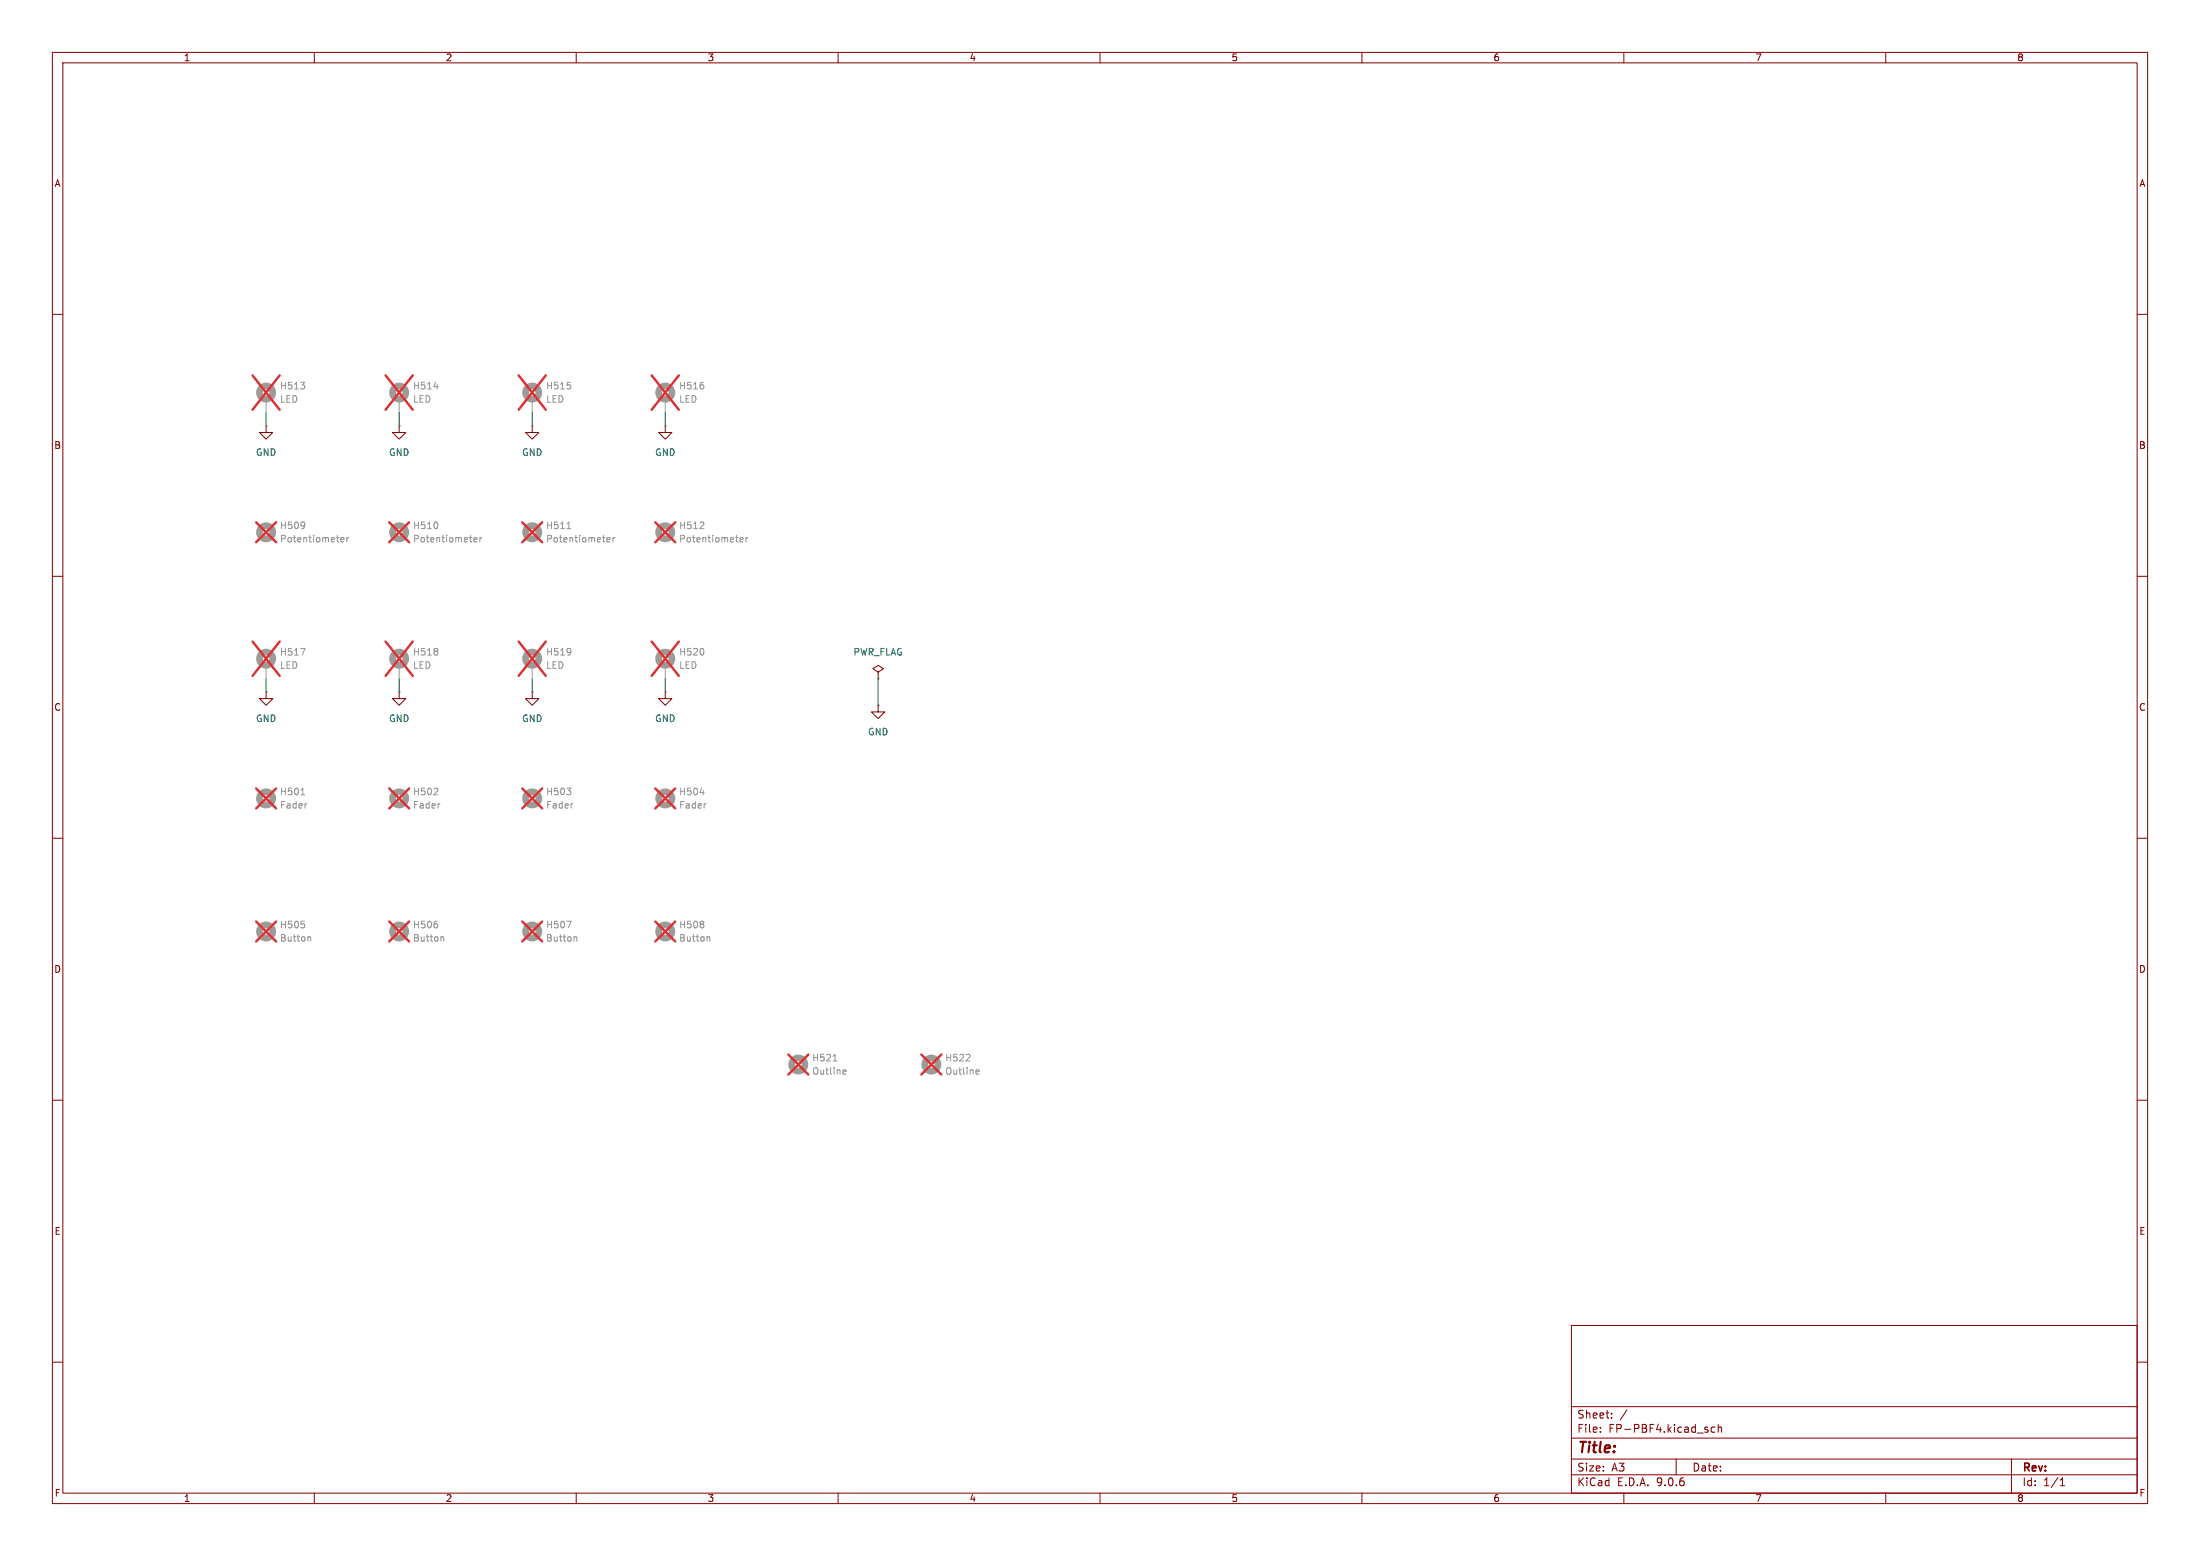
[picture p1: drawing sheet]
<svg xmlns="http://www.w3.org/2000/svg" width="420mm" height="297mm" viewBox="0 0 420 297" stroke-linecap="round" stroke-linejoin="round" font-family="sans-serif">
<g fill="none" stroke="#840000" stroke-width=".19">
<path d="M10 10h400v277h-400zM12 12h396v273h-396zM60 10v2M110 10v2M160 10v2M210 10v2M260 10v2M310 10v2M360 10v2M10 60h2M408 60h2M50.8 81.3v1.3h1.3l-1.3 1.2-1.3-1.2h1.3"/>
<path d="M50.8 81.3h.1M76.2 81.3v1.3h1.3l-1.3 1.2-1.3-1.2h1.3M76.2 81.3h.1M101.6 81.3v1.3h1.3l-1.3 1.2-1.3-1.2h1.3M101.6 81.3h.1M127 81.3v1.3h1.3l-1.3 1.2-1.3-1.2h1.3M127 81.3h.1M10 110h2M408 110h2M50.8 132.1v1.3h1.3l-1.3 1.2-1.3-1.2h1.3M50.8 132.1h.1M76.2 132.1v1.3h1.3l-1.3 1.2-1.3-1.2h1.3"/>
<path d="M76.2 132.1h.1M101.6 132.1v1.3h1.3l-1.3 1.2-1.3-1.2h1.3M101.6 132.1h.1M127 132.1v1.3h1.3l-1.3 1.2-1.3-1.2h1.3M127 132.1h.1M167.6 128.3l1.1-.7-1.1-.6-1 .6 1 .7v1.2M167.6 129.5h.1M167.6 134.6v1.3h1.3l-1.3 1.3-1.2-1.3h1.2M167.6 134.6h.1M10 160h2M408 160h2M10 210h2"/>
<path d="M408 210h2M300 253h108v32h-108zM10 260h2M300 278.5h108M300 274.5h108M300 268.5h108M305.5 273.2v.2M305.5 272.5v.1M307.7 270.5v.2M307.7 269.8v.1M310.6 269.1l-1.3 1.9M320 278.5v3"/>
<path d="M327.4 272.5l-.5-.1-.2 .3 .1 .6h.6M328 272.5l.2-.1 .4 .1 .1 .9M328 271.9v1.5M384 278.5v6.5M408 260h2M60 285v2M110 285v2M160 285v2M210 285v2M260 285v2M300 281.5h108M310 285v2"/>
<path d="M360 285v2M393.3 283.6h.9M393.3 282.5l.4-.4v1.5"/>
</g>
<g fill="none" stroke="#9c9b98" stroke-width="1.3">
<circle cx="50.8" cy="74.9" r="1.27"/>
<circle cx="76.2" cy="74.9" r="1.27"/>
<circle cx="101.6" cy="74.9" r="1.27"/>
<circle cx="127" cy="74.9" r="1.27"/>
<circle cx="50.8" cy="101.6" r="1.27"/>
<circle cx="76.2" cy="101.6" r="1.27"/>
<circle cx="101.6" cy="101.6" r="1.27"/>
<circle cx="127" cy="101.6" r="1.27"/>
<circle cx="50.8" cy="125.7" r="1.27"/>
<circle cx="76.2" cy="125.7" r="1.27"/>
<circle cx="101.6" cy="125.7" r="1.27"/>
<circle cx="127" cy="125.7" r="1.27"/>
<circle cx="50.8" cy="152.4" r="1.27"/>
<circle cx="76.2" cy="152.4" r="1.27"/>
<circle cx="101.6" cy="152.4" r="1.27"/>
<circle cx="127" cy="152.4" r="1.27"/>
<circle cx="50.8" cy="177.8" r="1.27"/>
<circle cx="76.2" cy="177.8" r="1.27"/>
<circle cx="101.6" cy="177.8" r="1.27"/>
<circle cx="127" cy="177.8" r="1.27"/>
<circle cx="152.4" cy="203.2" r="1.27"/>
<circle cx="177.8" cy="203.2" r="1.27"/>
</g>
<g fill="none" stroke="#939391" stroke-width=".19">
<path d="M57.4 73h.8l-.5 .5M58.1 73.6v.5M82.8 73.8h.8M108.9 73.6v.5M134.3 73.6v.5M58.1 99.8v.8M83.5 99.9v.8M134.3 99.8v.4M58.2 100.2l-.1 .1M65.1 103l.6-.1-.1-.2-.4-.1-.1 .2v.6h.5M66.2 102.6v.8M66.6 102.6l-.4 .2"/>
<path d="M90.5 103l.6-.1-.1-.2-.4-.1-.1 .2v.6h.5M91.6 102.6v.8M92 102.6l-.4 .2M108.2 100.9h.8M115.9 103l.6-.1-.1-.2-.4-.1-.1 .2v.6h.5M117 102.6v.8M117.4 102.6l-.4 .2M133.6 100.9h.8M141.3 103l.6-.1-.1-.2-.4-.1-.1 .2v.6h.5M142.4 102.6v.8M142.8 102.6l-.4 .2M57.4 123.8h.8l-.5 1.2"/>
<path d="M83.5 123.9v.3M83.5 124.4v.5M108.9 123.9v.8M109 124.3l-.1 .1M134.3 124v.8M57.4 151.7h.8M58.5 153.4h.1M82.8 151.7h.8M83.5 150.6v.4M83.9 153.4h.1M108.2 150.4h.8l-.5 .5M108.9 151v.6"/>
<path d="M109.3 153.4h.1M133.6 151.3h.8M134.7 153.4h.1M58.1 176.4v.6M59 178.8l.3 .2v.6M83.5 176.4v.6M84.4 178.8l.3 .2v.6M108.2 175.8h.8l-.5 1.3M109.8 178.8l.3 .2v.6M134.3 176v.3M134.3 176.5v.5M135.2 178.8l.3 .2v.6"/>
<path d="M159 202.5h.8M161.1 204.2l.4 .1v.2l-.6 .1M161.5 205h-.4M184.4 202.5h.8M185.1 201.4v.4M186.5 204.2l.4 .1v.2l-.6 .1M186.9 205h-.4"/>
</g>
<g fill="none" stroke="#e12e31" stroke-width=".46">
<path d="M48.2 71.7l5.2 6.5M53.4 71.7l-5.2 6.5M73.6 71.7l5.2 6.5M78.8 71.7l-5.2 6.5M99 71.7l5.2 6.5M104.2 71.7l-5.2 6.5M124.4 71.7l5.2 6.5M129.6 71.7l-5.2 6.5M48.9 99.7l3.8 3.8M52.7 99.7l-3.8 3.8M74.3 99.7l3.8 3.8M78.1 99.7l-3.8 3.8"/>
<path d="M99.7 99.7l3.8 3.8M103.5 99.7l-3.8 3.8M125.1 99.7l3.8 3.8M128.9 99.7l-3.8 3.8M48.2 122.5l5.2 6.5M53.4 122.5l-5.2 6.5M73.6 122.5l5.2 6.5M78.8 122.5l-5.2 6.5M99 122.5l5.2 6.5M104.2 122.5l-5.2 6.5M124.4 122.5l5.2 6.5M129.6 122.5l-5.2 6.5"/>
<path d="M48.9 150.5l3.8 3.8M52.7 150.5l-3.8 3.8M74.3 150.5l3.8 3.8M78.1 150.5l-3.8 3.8M99.7 150.5l3.8 3.8M103.5 150.5l-3.8 3.8M125.1 150.5l3.8 3.8M128.9 150.5l-3.8 3.8M48.9 175.9l3.8 3.8M52.7 175.9l-3.8 3.8M74.3 175.9l3.8 3.8M78.1 175.9l-3.8 3.8"/>
<path d="M99.7 175.9l3.8 3.8M103.5 175.9l-3.8 3.8M125.1 175.9l3.8 3.8M128.9 175.9l-3.8 3.8M150.5 201.3l3.8 3.8M154.3 201.3l-3.8 3.8M175.9 201.3l3.8 3.8M179.7 201.3l-3.8 3.8"/>
</g>
<path d="M50.8 76.2v2.5M76.2 76.2v2.5M101.6 76.2v2.5M127 76.2v2.5M50.8 127v2.5M76.2 127v2.5M101.6 127v2.5M127 127v2.5" fill="none" stroke="#9c9b98" stroke-width=".19"/>
<path d="M50.8 78.7v2.6M76.2 78.7v2.6M101.6 78.7v2.6M127 78.7v2.6M50.8 129.5v2.6M76.2 129.5v2.6M101.6 129.5v2.6M127 129.5v2.6M167.6 129.5v5.1" fill="none" stroke="#009600" stroke-width=".19"/>
<text font-size="2.8" fill="#840000" x="301" y="277.9">Title:</text>
<g font-size="2.1" fill="#840000">
<text x="301" y="273.7">File:</text>
<text x="301" y="271">Sheet:</text>
<text x="307.1" y="273.7">FP-PBF4.kicad_sch</text>
<text x="301" y="281.1">Size:</text>
<text x="307.6" y="281.1">A3</text>
<text x="323" y="281.1">Date:</text>
<text x="386" y="281.3">Rev:</text>
<text x="301" y="283.9">KiCad</text>
<text x="308.7" y="283.9">E.D.A.</text>
<text x="316.3" y="283.9">9.0.6</text>
<text x="386" y="283.9">Id:</text>
<text x="390.1" y="283.9">1/1</text>
</g>
<g font-size="1.8" fill="#840000">
<text x="35" y="11.9">1</text>
<text x="85" y="11.9">2</text>
<text x="135" y="11.9">3</text>
<text x="185" y="11.9">4</text>
<text x="235" y="11.9">5</text>
<text x="285" y="11.9">6</text>
<text x="335" y="11.9">7</text>
<text x="385" y="11.9">8</text>
<text x="10.3" y="35.9">A</text>
<text x="408.3" y="35.9">A</text>
<text x="10.3" y="85.9">B</text>
<text x="408.2" y="85.9">B</text>
<text x="10.3" y="135.9">C</text>
<text x="408.2" y="135.9">C</text>
<text x="10.3" y="185.9">D</text>
<text x="408.2" y="185.9">D</text>
<text x="10.3" y="235.9">E</text>
<text x="408.3" y="235.9">E</text>
<text x="10.3" y="285.9">F</text>
<text x="35" y="286.9">1</text>
<text x="85" y="286.9">2</text>
<text x="135" y="286.9">3</text>
<text x="185" y="286.9">4</text>
<text x="235" y="286.9">5</text>
<text x="285" y="286.9">6</text>
<text x="335" y="286.9">7</text>
<text x="385" y="286.9">8</text>
<text x="408.3" y="285.9">F</text>
</g>
<g font-size="1.8" fill="#939391">
<text x="53.3" y="77.1">LED</text>
<text x="53.3" y="74.5">H513</text>
<text x="78.7" y="77.1">LED</text>
<text x="78.7" y="74.5">H514</text>
<text x="104.1" y="77.1">LED</text>
<text x="104.1" y="74.5">H515</text>
<text x="129.5" y="77.1">LED</text>
<text x="129.5" y="74.5">H516</text>
<text x="53.3" y="101.2">H509</text>
<text x="78.7" y="101.2">H510</text>
<text x="104.1" y="101.2">H511</text>
<text x="129.5" y="101.2">H512</text>
<text x="53.3" y="103.7">Potentiometer</text>
<text x="78.7" y="103.7">Potentiometer</text>
<text x="104.1" y="103.7">Potentiometer</text>
<text x="129.5" y="103.7">Potentiometer</text>
<text x="53.3" y="125.3">H517</text>
<text x="78.7" y="125.3">H518</text>
<text x="104.1" y="125.3">H519</text>
<text x="129.5" y="125.3">H520</text>
<text x="53.3" y="127.9">LED</text>
<text x="78.7" y="127.9">LED</text>
<text x="104.1" y="127.9">LED</text>
<text x="129.5" y="127.9">LED</text>
<text x="53.3" y="152">H501</text>
<text x="53.3" y="154.5">Fader</text>
<text x="78.7" y="152">H502</text>
<text x="78.7" y="154.5">Fader</text>
<text x="104.1" y="152">H503</text>
<text x="104.1" y="154.5">Fader</text>
<text x="129.5" y="152">H504</text>
<text x="129.5" y="154.5">Fader</text>
<text x="53.3" y="177.4">H505</text>
<text x="53.3" y="179.9">Button</text>
<text x="78.7" y="177.4">H506</text>
<text x="78.7" y="179.9">Button</text>
<text x="104.1" y="177.4">H507</text>
<text x="104.1" y="179.9">Button</text>
<text x="129.5" y="177.4">H508</text>
<text x="129.5" y="179.9">Button</text>
<text x="154.9" y="202.8">H521</text>
<text x="180.3" y="202.8">H522</text>
<text x="154.9" y="205.3">Outline</text>
<text x="180.3" y="205.3">Outline</text>
</g>
<g font-size="1.8" fill="#006464">
<text x="48.8" y="87.2">GND</text>
<text x="74.2" y="87.2">GND</text>
<text x="99.6" y="87.2">GND</text>
<text x="125" y="87.2">GND</text>
<text x="162.8" y="125.3">PWR_FLAG</text>
<text x="48.8" y="138">GND</text>
<text x="74.2" y="138">GND</text>
<text x="99.6" y="138">GND</text>
<text x="125" y="138">GND</text>
<text x="165.6" y="140.6">GND</text>
</g>
</svg>
